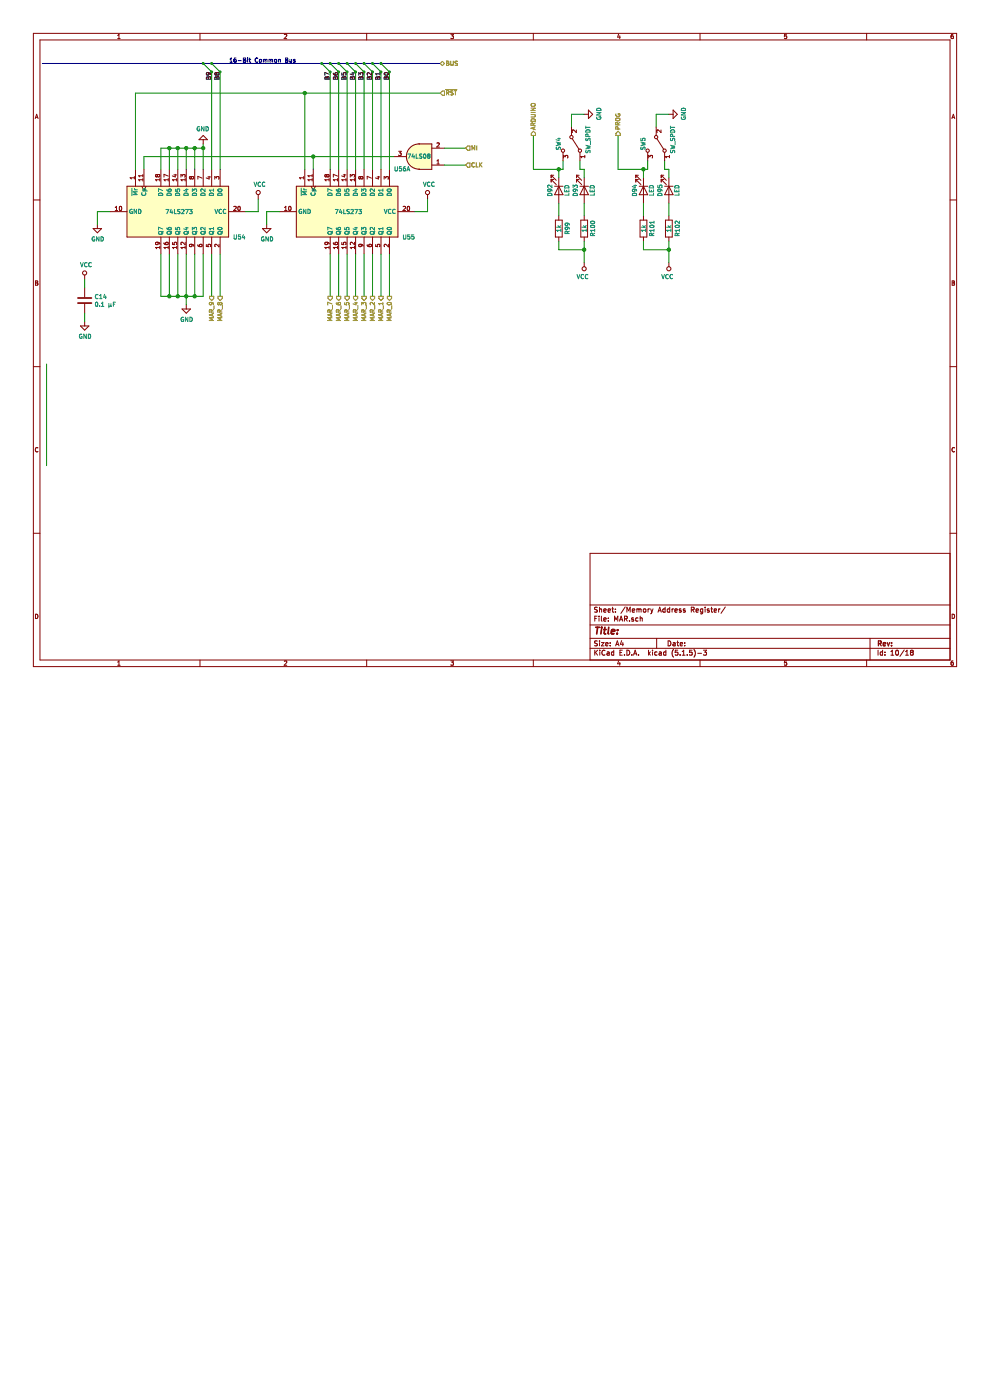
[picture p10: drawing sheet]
EESchema Schematic File Version 4
EELAYER 30 0
EELAYER END
$Descr A4 11693 8268
encoding utf-8
Sheet 10 18
Title ""
Date ""
Rev ""
Comp ""
Comment1 ""
Comment2 ""
Comment3 ""
Comment4 ""
$EndDescr
$Comp
L 74xx:74LS273 U54
U 1 1
P 2100 2500
F 0 "U54" V 2400 3150 50  0000 L CNN
F 1 "74LS273" V 2100 2350 50  0000 L CNN
F 2 "" H 2100 2500 50  0001 C CNN
F 3 "http://www.ti.com/lit/gpn/sn74LS273" H 2100 2500 50  0001 C CNN
	1    2100 2500
	0    1    1    0   
$EndComp
$Comp
L 74xx:74LS273 U55
U 1 1
P 4100 2500
F 0 "U55" V 4400 3150 50  0000 L CNN
F 1 "74LS273" V 4100 2350 50  0000 L CNN
F 2 "" H 4100 2500 50  0001 C CNN
F 3 "http://www.ti.com/lit/gpn/sn74LS273" H 4100 2500 50  0001 C CNN
	1    4100 2500
	0    1    1    0   
$EndComp
$Comp
L power:VCC #PWR0131
U 1 1
P 3050 2350
F 0 "#PWR0131" H 3050 2200 50  0001 C CNN
F 1 "VCC" H 3067 2523 50  0000 C CNN
F 2 "" H 3050 2350 50  0001 C CNN
F 3 "" H 3050 2350 50  0001 C CNN
	1    3050 2350
	1    0    0    -1  
$EndComp
Wire Wire Line
	2900 2500 3050 2500
Wire Wire Line
	3050 2500 3050 2350
$Comp
L power:GND #PWR0128
U 1 1
P 1150 2650
F 0 "#PWR0128" H 1150 2400 50  0001 C CNN
F 1 "GND" H 1155 2477 50  0000 C CNN
F 2 "" H 1150 2650 50  0001 C CNN
F 3 "" H 1150 2650 50  0001 C CNN
	1    1150 2650
	1    0    0    -1  
$EndComp
Wire Wire Line
	1150 2650 1150 2500
Wire Wire Line
	1150 2500 1300 2500
$Comp
L power:GND #PWR0132
U 1 1
P 3150 2650
F 0 "#PWR0132" H 3150 2400 50  0001 C CNN
F 1 "GND" H 3155 2477 50  0000 C CNN
F 2 "" H 3150 2650 50  0001 C CNN
F 3 "" H 3150 2650 50  0001 C CNN
	1    3150 2650
	1    0    0    -1  
$EndComp
Wire Wire Line
	3150 2500 3150 2650
Wire Wire Line
	3150 2500 3300 2500
$Comp
L power:VCC #PWR0133
U 1 1
P 5050 2350
F 0 "#PWR0133" H 5050 2200 50  0001 C CNN
F 1 "VCC" H 5067 2523 50  0000 C CNN
F 2 "" H 5050 2350 50  0001 C CNN
F 3 "" H 5050 2350 50  0001 C CNN
	1    5050 2350
	1    0    0    -1  
$EndComp
Wire Wire Line
	5050 2350 5050 2500
Wire Wire Line
	5050 2500 4900 2500
Text HLabel 5200 1100 2    50   Input ~ 0
~RST
Text HLabel 5500 1750 2    50   Input ~ 0
MI
Entry Wire Line
	3800 750  3900 850 
Entry Wire Line
	2400 750  2500 850 
Entry Wire Line
	2500 750  2600 850 
Entry Wire Line
	3900 750  4000 850 
Entry Wire Line
	4000 750  4100 850 
Entry Wire Line
	4100 750  4200 850 
Entry Wire Line
	4200 750  4300 850 
Entry Wire Line
	4300 750  4400 850 
Entry Wire Line
	4400 750  4500 850 
Entry Wire Line
	4500 750  4600 850 
Wire Wire Line
	4500 2000 4500 850 
Wire Wire Line
	4400 850  4400 2000
Wire Wire Line
	4300 2000 4300 850 
Wire Wire Line
	4200 850  4200 2000
Wire Wire Line
	4100 2000 4100 850 
Wire Wire Line
	4000 850  4000 2000
Wire Wire Line
	3900 2000 3900 850 
Wire Wire Line
	2600 850  2600 2000
Wire Wire Line
	2500 2000 2500 850 
$Comp
L power:GND #PWR0130
U 1 1
P 2400 1700
F 0 "#PWR0130" H 2400 1450 50  0001 C CNN
F 1 "GND" H 2405 1527 50  0000 C CNN
F 2 "" H 2400 1700 50  0001 C CNN
F 3 "" H 2400 1700 50  0001 C CNN
	1    2400 1700
	-1   0    0    1   
$EndComp
Wire Wire Line
	2400 2000 2400 1750
Wire Wire Line
	2300 2000 2300 1750
Wire Wire Line
	2300 1750 2400 1750
Connection ~ 2400 1750
Wire Wire Line
	2400 1750 2400 1700
Wire Wire Line
	2300 1750 2200 1750
Wire Wire Line
	1900 1750 1900 2000
Connection ~ 2300 1750
Wire Wire Line
	2000 2000 2000 1750
Connection ~ 2000 1750
Wire Wire Line
	2000 1750 1900 1750
Wire Wire Line
	2100 2000 2100 1750
Connection ~ 2100 1750
Wire Wire Line
	2100 1750 2000 1750
Wire Wire Line
	2200 1750 2200 2000
Connection ~ 2200 1750
Wire Wire Line
	2200 1750 2100 1750
$Comp
L power:GND #PWR0129
U 1 1
P 2200 3600
F 0 "#PWR0129" H 2200 3350 50  0001 C CNN
F 1 "GND" H 2205 3427 50  0000 C CNN
F 2 "" H 2200 3600 50  0001 C CNN
F 3 "" H 2200 3600 50  0001 C CNN
	1    2200 3600
	1    0    0    -1  
$EndComp
Wire Wire Line
	2300 3000 2300 3500
Wire Wire Line
	2300 3500 2400 3500
Wire Wire Line
	2400 3500 2400 3000
Wire Wire Line
	2200 3000 2200 3500
Wire Wire Line
	2200 3500 2300 3500
Connection ~ 2300 3500
Wire Wire Line
	2100 3000 2100 3500
Wire Wire Line
	2100 3500 2200 3500
Connection ~ 2200 3500
Wire Wire Line
	2000 3000 2000 3500
Wire Wire Line
	2000 3500 2100 3500
Connection ~ 2100 3500
Wire Wire Line
	1900 3000 1900 3500
Wire Wire Line
	1900 3500 2000 3500
Connection ~ 2000 3500
Text HLabel 5500 1950 2    50   Input ~ 0
CLK
Wire Wire Line
	5200 1100 3600 1100
Wire Wire Line
	1600 1100 1600 2000
Wire Wire Line
	3600 2000 3600 1100
Connection ~ 3600 1100
Wire Wire Line
	3600 1100 1600 1100
$Comp
L 74xx:74LS08 U56
U 1 1
P 4950 1850
F 0 "U56" H 5150 2000 50  0000 C CNN
F 1 "74LS08" H 4950 1850 50  0000 C CNN
F 2 "" H 4950 1850 50  0001 C CNN
F 3 "http://www.ti.com/lit/gpn/sn74LS08" H 4950 1850 50  0001 C CNN
	1    4950 1850
	-1   0    0    1   
$EndComp
Wire Wire Line
	5500 1950 5250 1950
Wire Wire Line
	5250 1750 5500 1750
Wire Wire Line
	4650 1850 3700 1850
Wire Wire Line
	1700 1850 1700 2000
Wire Wire Line
	3700 2000 3700 1850
Connection ~ 3700 1850
Wire Wire Line
	3700 1850 1700 1850
Text Notes 2700 750  0    50   ~ 10
16-Bit Common Bus
$Comp
L power:VCC #PWR?
U 1 1
P 1000 3300
AR Path="/5E3CB2C3/5EFFC7C1" Ref="#PWR?"  Part="1" 
AR Path="/5E60DA07/5EFFC7C1" Ref="#PWR?"  Part="1" 
AR Path="/5E638028/5EFFC7C1" Ref="#PWR?"  Part="1" 
AR Path="/5E649D50/5EFFC7C1" Ref="#PWR?"  Part="1" 
AR Path="/5EF95BB7/5EFFC7C1" Ref="#PWR?"  Part="1" 
AR Path="/5E4488B6/5EFFC7C1" Ref="#PWR0126"  Part="1" 
F 0 "#PWR0126" H 1000 3150 50  0001 C CNN
F 1 "VCC" H 1017 3473 50  0000 C CNN
F 2 "" H 1000 3300 50  0001 C CNN
F 3 "" H 1000 3300 50  0001 C CNN
	1    1000 3300
	1    0    0    -1  
$EndComp
$Comp
L power:GND #PWR?
U 1 1
P 1000 3800
AR Path="/5E3CB2C3/5EFFC7C7" Ref="#PWR?"  Part="1" 
AR Path="/5E60DA07/5EFFC7C7" Ref="#PWR?"  Part="1" 
AR Path="/5E638028/5EFFC7C7" Ref="#PWR?"  Part="1" 
AR Path="/5E649D50/5EFFC7C7" Ref="#PWR?"  Part="1" 
AR Path="/5EF95BB7/5EFFC7C7" Ref="#PWR?"  Part="1" 
AR Path="/5E4488B6/5EFFC7C7" Ref="#PWR0127"  Part="1" 
F 0 "#PWR0127" H 1000 3550 50  0001 C CNN
F 1 "GND" H 1005 3627 50  0000 C CNN
F 2 "" H 1000 3800 50  0001 C CNN
F 3 "" H 1000 3800 50  0001 C CNN
	1    1000 3800
	1    0    0    -1  
$EndComp
$Comp
L Device:C C?
U 1 1
P 1000 3550
AR Path="/5E3CB2C3/5EFFC7CD" Ref="C?"  Part="1" 
AR Path="/5E60DA07/5EFFC7CD" Ref="C?"  Part="1" 
AR Path="/5E638028/5EFFC7CD" Ref="C?"  Part="1" 
AR Path="/5E649D50/5EFFC7CD" Ref="C?"  Part="1" 
AR Path="/5EF95BB7/5EFFC7CD" Ref="C?"  Part="1" 
AR Path="/5E4488B6/5EFFC7CD" Ref="C14"  Part="1" 
F 0 "C14" H 1115 3596 50  0000 L CNN
F 1 "0.1 μF" H 1115 3505 50  0000 L CNN
F 2 "" H 1038 3400 50  0001 C CNN
F 3 "~" H 1000 3550 50  0001 C CNN
	1    1000 3550
	1    0    0    -1  
$EndComp
Wire Wire Line
	1000 3800 1000 3700
Wire Wire Line
	1000 3400 1000 3300
Wire Wire Line
	550  5500 550  4300
Text HLabel 4500 3500 3    50   Output ~ 0
MAR_1
Text HLabel 4300 3500 3    50   Output ~ 0
MAR_3
Text HLabel 4400 3500 3    50   Output ~ 0
MAR_2
Text HLabel 4200 3500 3    50   Output ~ 0
MAR_4
Text HLabel 4100 3500 3    50   Output ~ 0
MAR_5
Text HLabel 4000 3500 3    50   Output ~ 0
MAR_6
Text HLabel 3900 3500 3    50   Output ~ 0
MAR_7
Text HLabel 2600 3500 3    50   Output ~ 0
MAR_8
Text HLabel 2500 3500 3    50   Output ~ 0
MAR_9
Wire Wire Line
	2500 3000 2500 3500
Wire Wire Line
	2600 3500 2600 3000
Wire Wire Line
	3900 3000 3900 3500
Wire Wire Line
	4000 3500 4000 3000
Wire Wire Line
	4100 3000 4100 3500
Wire Wire Line
	4200 3500 4200 3000
Wire Wire Line
	4300 3000 4300 3500
Wire Wire Line
	4400 3500 4400 3000
Wire Wire Line
	4500 3000 4500 3500
Wire Wire Line
	4600 3500 4600 3000
Text Label 4600 950  1    50   ~ 0
B0
Text Label 4500 950  1    50   ~ 0
B1
Text Label 4400 950  1    50   ~ 0
B2
Text Label 4300 950  1    50   ~ 0
B3
Text Label 4200 950  1    50   ~ 0
B4
Text Label 4100 950  1    50   ~ 0
B5
Text Label 4000 950  1    50   ~ 0
B6
Text Label 3900 950  1    50   ~ 0
B7
Text Label 2600 950  1    50   ~ 0
B8
Text Label 2500 950  1    50   ~ 0
B9
Text HLabel 4600 3500 3    50   Output ~ 0
MAR_0
Wire Wire Line
	2200 3600 2200 3500
$Comp
L power:VCC #PWR0137
U 1 1
P 7900 3100
AR Path="/5E4488B6/6010484A" Ref="#PWR0137"  Part="1" 
AR Path="/5F379153/6010484A" Ref="#PWR?"  Part="1" 
F 0 "#PWR0137" H 7900 2950 50  0001 C CNN
F 1 "VCC" H 7917 3273 50  0000 C CNN
F 2 "" H 7900 3100 50  0001 C CNN
F 3 "" H 7900 3100 50  0001 C CNN
	1    7900 3100
	-1   0    0    1   
$EndComp
$Comp
L Device:R R101
U 1 1
P 7600 2700
AR Path="/5E4488B6/60104850" Ref="R101"  Part="1" 
AR Path="/5F379153/60104850" Ref="R?"  Part="1" 
F 0 "R101" V 7700 2700 50  0000 C CNN
F 1 "1k" V 7600 2700 50  0000 C CNN
F 2 "" V 7530 2700 50  0001 C CNN
F 3 "~" H 7600 2700 50  0001 C CNN
	1    7600 2700
	1    0    0    -1  
$EndComp
$Comp
L Device:R R102
U 1 1
P 7900 2700
AR Path="/5E4488B6/60104856" Ref="R102"  Part="1" 
AR Path="/5F379153/60104856" Ref="R?"  Part="1" 
F 0 "R102" V 8000 2700 50  0000 C CNN
F 1 "1k" V 7900 2700 50  0000 C CNN
F 2 "" V 7830 2700 50  0001 C CNN
F 3 "~" H 7900 2700 50  0001 C CNN
	1    7900 2700
	1    0    0    -1  
$EndComp
Wire Wire Line
	7600 2850 7600 2950
Wire Wire Line
	7600 2950 7900 2950
Wire Wire Line
	7900 2950 7900 2850
$Comp
L Device:LED D95
U 1 1
P 7900 2250
AR Path="/5E4488B6/6010485F" Ref="D95"  Part="1" 
AR Path="/5F379153/6010485F" Ref="D?"  Part="1" 
F 0 "D95" H 7900 2150 50  0000 C CNN
F 1 "LED" H 7900 2350 50  0000 C CNN
F 2 "" H 7900 2250 50  0001 C CNN
F 3 "~" H 7900 2250 50  0001 C CNN
	1    7900 2250
	0    1    1    0   
$EndComp
$Comp
L Device:LED D94
U 1 1
P 7600 2250
AR Path="/5E4488B6/60104865" Ref="D94"  Part="1" 
AR Path="/5F379153/60104865" Ref="D?"  Part="1" 
F 0 "D94" H 7600 2150 50  0000 C CNN
F 1 "LED" H 7600 2350 50  0000 C CNN
F 2 "" H 7600 2250 50  0001 C CNN
F 3 "~" H 7600 2250 50  0001 C CNN
	1    7600 2250
	0    1    1    0   
$EndComp
Wire Wire Line
	7600 2400 7600 2550
Wire Wire Line
	7900 2550 7900 2400
$Comp
L Switch:SW_SPDT SW5
U 1 1
P 7750 1700
AR Path="/5E4488B6/6010486D" Ref="SW5"  Part="1" 
AR Path="/5F379153/6010486D" Ref="SW?"  Part="1" 
F 0 "SW5" H 7750 1550 50  0000 C CNN
F 1 "SW_SPDT" H 7700 1900 50  0000 C CNN
F 2 "" H 7750 1700 50  0001 C CNN
F 3 "~" H 7750 1700 50  0001 C CNN
	1    7750 1700
	0    1    1    0   
$EndComp
Wire Wire Line
	7650 1900 7650 2000
Wire Wire Line
	7650 2000 7600 2000
Wire Wire Line
	7600 2000 7600 2100
Wire Wire Line
	7900 2100 7900 2000
Wire Wire Line
	7900 2000 7850 2000
Wire Wire Line
	7850 2000 7850 1900
$Comp
L power:GND #PWR0136
U 1 1
P 7900 1350
AR Path="/5E4488B6/60104879" Ref="#PWR0136"  Part="1" 
AR Path="/5F379153/60104879" Ref="#PWR?"  Part="1" 
F 0 "#PWR0136" H 7900 1100 50  0001 C CNN
F 1 "GND" H 7905 1177 50  0000 C CNN
F 2 "" H 7900 1350 50  0001 C CNN
F 3 "" H 7900 1350 50  0001 C CNN
	1    7900 1350
	0    -1   -1   0   
$EndComp
Wire Wire Line
	7900 1350 7750 1350
Wire Wire Line
	7750 1350 7750 1500
Wire Wire Line
	7600 2000 7300 2000
Connection ~ 7600 2000
Text HLabel 7300 1600 1    50   Output ~ 0
PROG
Wire Wire Line
	7900 3100 7900 2950
Connection ~ 7900 2950
Wire Wire Line
	7300 1600 7300 2000
Wire Wire Line
	6300 1600 6300 2000
Connection ~ 6900 2950
Wire Wire Line
	6900 3100 6900 2950
Text HLabel 6300 1600 1    50   Output ~ 0
ARDUINO
Connection ~ 6600 2000
Wire Wire Line
	6600 2000 6300 2000
Wire Wire Line
	6750 1350 6750 1500
Wire Wire Line
	6900 1350 6750 1350
$Comp
L power:GND #PWR0134
U 1 1
P 6900 1350
AR Path="/5E4488B6/6010488F" Ref="#PWR0134"  Part="1" 
AR Path="/5F379153/6010488F" Ref="#PWR?"  Part="1" 
F 0 "#PWR0134" H 6900 1100 50  0001 C CNN
F 1 "GND" H 6905 1177 50  0000 C CNN
F 2 "" H 6900 1350 50  0001 C CNN
F 3 "" H 6900 1350 50  0001 C CNN
	1    6900 1350
	0    -1   -1   0   
$EndComp
Wire Wire Line
	6850 2000 6850 1900
Wire Wire Line
	6900 2000 6850 2000
Wire Wire Line
	6900 2100 6900 2000
Wire Wire Line
	6600 2000 6600 2100
Wire Wire Line
	6650 2000 6600 2000
Wire Wire Line
	6650 1900 6650 2000
$Comp
L Switch:SW_SPDT SW4
U 1 1
P 6750 1700
AR Path="/5E4488B6/6010489B" Ref="SW4"  Part="1" 
AR Path="/5F379153/6010489B" Ref="SW?"  Part="1" 
F 0 "SW4" H 6750 1550 50  0000 C CNN
F 1 "SW_SPDT" H 6700 1900 50  0000 C CNN
F 2 "" H 6750 1700 50  0001 C CNN
F 3 "~" H 6750 1700 50  0001 C CNN
	1    6750 1700
	0    1    1    0   
$EndComp
Wire Wire Line
	6900 2550 6900 2400
Wire Wire Line
	6600 2400 6600 2550
$Comp
L Device:LED D92
U 1 1
P 6600 2250
AR Path="/5E4488B6/601048A3" Ref="D92"  Part="1" 
AR Path="/5F379153/601048A3" Ref="D?"  Part="1" 
F 0 "D92" H 6600 2150 50  0000 C CNN
F 1 "LED" H 6600 2350 50  0000 C CNN
F 2 "" H 6600 2250 50  0001 C CNN
F 3 "~" H 6600 2250 50  0001 C CNN
	1    6600 2250
	0    1    1    0   
$EndComp
$Comp
L Device:LED D93
U 1 1
P 6900 2250
AR Path="/5E4488B6/601048A9" Ref="D93"  Part="1" 
AR Path="/5F379153/601048A9" Ref="D?"  Part="1" 
F 0 "D93" H 6900 2150 50  0000 C CNN
F 1 "LED" H 6900 2350 50  0000 C CNN
F 2 "" H 6900 2250 50  0001 C CNN
F 3 "~" H 6900 2250 50  0001 C CNN
	1    6900 2250
	0    1    1    0   
$EndComp
Wire Wire Line
	6900 2950 6900 2850
Wire Wire Line
	6600 2950 6900 2950
Wire Wire Line
	6600 2850 6600 2950
$Comp
L Device:R R100
U 1 1
P 6900 2700
AR Path="/5E4488B6/601048B2" Ref="R100"  Part="1" 
AR Path="/5F379153/601048B2" Ref="R?"  Part="1" 
F 0 "R100" V 7000 2700 50  0000 C CNN
F 1 "1k" V 6900 2700 50  0000 C CNN
F 2 "" V 6830 2700 50  0001 C CNN
F 3 "~" H 6900 2700 50  0001 C CNN
	1    6900 2700
	1    0    0    -1  
$EndComp
$Comp
L Device:R R99
U 1 1
P 6600 2700
AR Path="/5E4488B6/601048B8" Ref="R99"  Part="1" 
AR Path="/5F379153/601048B8" Ref="R?"  Part="1" 
F 0 "R99" V 6700 2700 50  0000 C CNN
F 1 "1k" V 6600 2700 50  0000 C CNN
F 2 "" V 6530 2700 50  0001 C CNN
F 3 "~" H 6600 2700 50  0001 C CNN
	1    6600 2700
	1    0    0    -1  
$EndComp
$Comp
L power:VCC #PWR0135
U 1 1
P 6900 3100
AR Path="/5E4488B6/601048BE" Ref="#PWR0135"  Part="1" 
AR Path="/5F379153/601048BE" Ref="#PWR?"  Part="1" 
F 0 "#PWR0135" H 6900 2950 50  0001 C CNN
F 1 "VCC" H 6917 3273 50  0000 C CNN
F 2 "" H 6900 3100 50  0001 C CNN
F 3 "" H 6900 3100 50  0001 C CNN
	1    6900 3100
	-1   0    0    1   
$EndComp
Text HLabel 5200 750  2    50   BiDi ~ 0
BUS
Wire Wire Line
	4600 2000 4600 850 
Wire Bus Line
	500  750  5200 750 
$EndSCHEMATC
